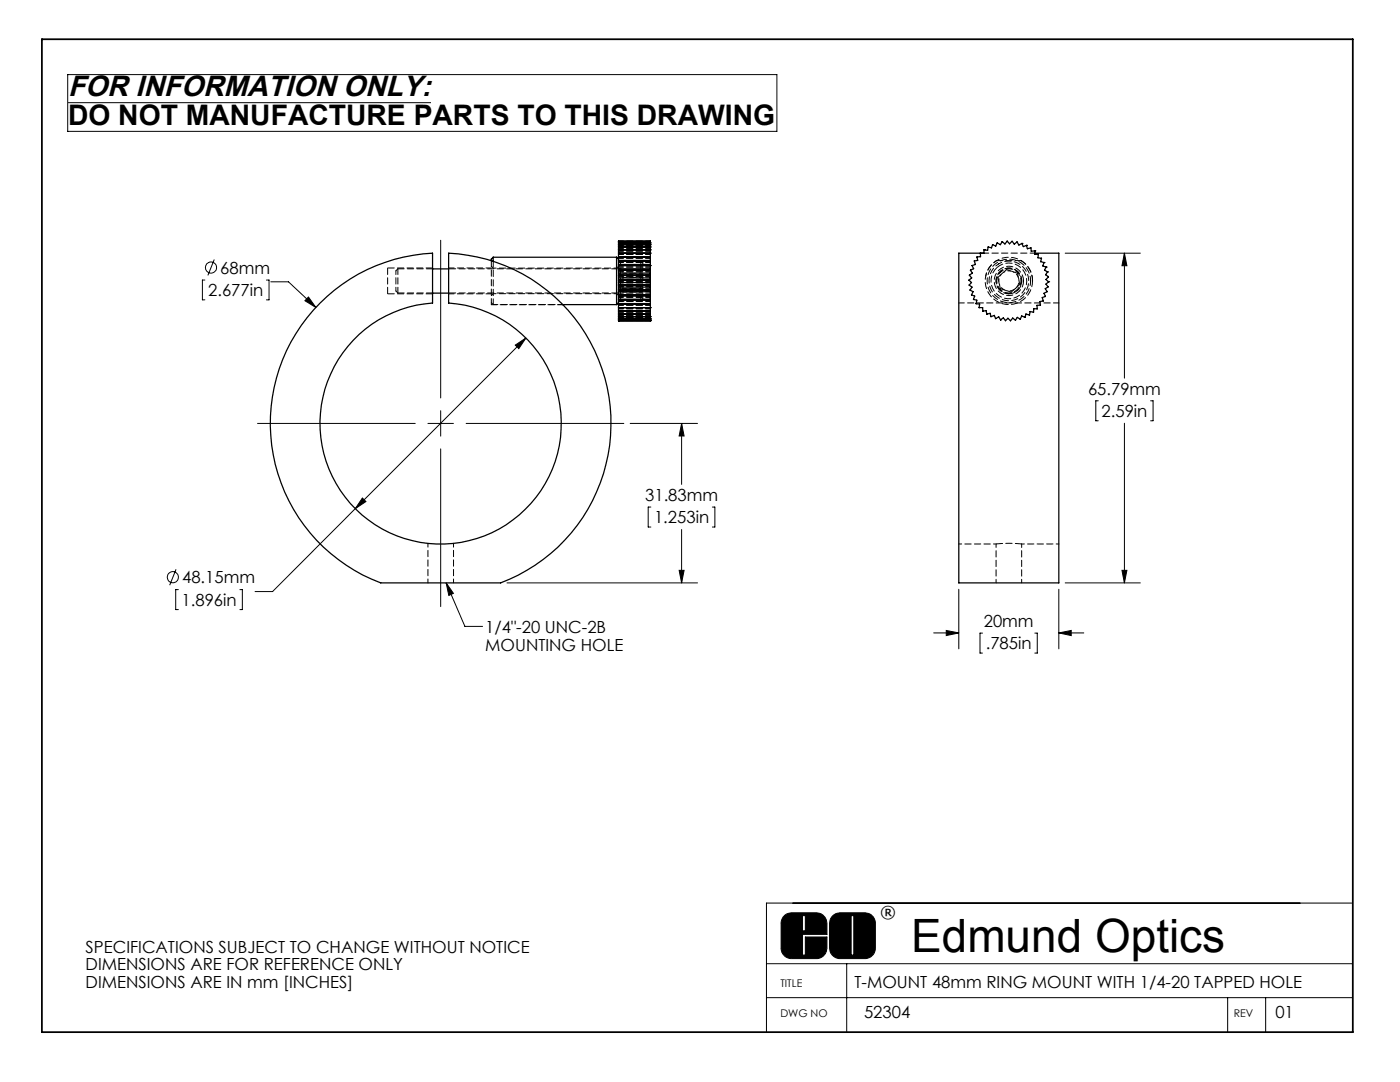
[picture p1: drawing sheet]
<svg xmlns="http://www.w3.org/2000/svg" width="279mm" height="216mm" viewBox="0 0 279 216" stroke-linecap="round" stroke-linejoin="round" font-family="sans-serif">
<g fill="none" stroke="#000" stroke-width=".2">
<path d="M13.5 14.9h141.5v11.3h-141.5zM13.6 20.5h72.4M40.9 55.9h-.5v3.9h.5M42.8 51.8l-1.3 3.2M53.2 55.9h.5v3.9h-.5M54 56.2h3.6l5.4 5.1M61.6 59.3l1.4 2-2.1-1.3zM87.9 47.9v31.5M212.6 50.5h15M224.4 50.5l.5 2.5h-1zM224.4 50.5v25M102.8 68.9l2.2-1.4-1.5 2.1z"/>
<path d="M105 67.5l-50.6 50.5h-3.5M219.2 80h-.5v4h.5M229.6 80h.5v4h-.5M51.4 84.5h31.5M72.3 99.4l.7 .7-2.1 1.4zM85.4 84.5h5.1M87.9 82v5M87.9 89.6v31.4M93 84.5h31.5M125.8 84.5h13.4M136 84.5l.5 2.5h-1zM136 84.5v12.2"/>
<path d="M224.4 84.5v31.8M35.1 113.6l-1.2 3.2M35.6 117.7h-.5v3.9h.5M47.9 117.7h.5v3.9h-.5M89 116.3l1.5 2.1-.9 .4zM89 116.3l3.8 8.7h3.5M101.2 116.3h38M129.9 101.2h-.5v4h.5M135.5 113.8h1l-.5 2.5zM136 105.7v10.6M142.2 101.2h.5v4h-.5M191.3 117.6v11.9"/>
<path d="M211.3 117.6v11.9M212.6 116.3h15M223.9 113.8h1l-.5 2.5zM186.3 126.3h5M188.8 125.8l2.5 .5-2.5 .5zM196.1 126.3h-.5v4h.5M206.5 126.3h.5v4h-.5M211.3 126.3l2.5-.5v1zM211.3 126.3h5M153 192.3h116.9M153 199.1h116.9M156.6 182.7l.5-.4 .9-.2h4.9a2.1 2.1 0 0 1 2.1 2.1v2.2h-4.8v4.2h.5v-3.6h4.3v2.2a2.17 2.17 0 0 1-2.1 2.1h-4.9a2.04 2.04 0 0 1-2.1-2.1v-5a2.14 2.14 0 0 1 .7-1.5z"/>
<path d="M160.2 182.7h.5v3h-.5zM166.1 182.8a2.01 2.01 0 0 1 1.5-.7h5a2.1 2.1 0 0 1 2.1 2.1v5a2.1 2.1 0 0 1-2.1 2.1h-5a2.1 2.1 0 0 1-2-2.1v-5l.1-.8zM169 192.3v13.7M169.9 182.7h.5v7.9h-.5zM245 199.1v6.9M252.6 199.1v6.9M269.9 180.2h-116.9v25.8"/>
<circle cx="42.1" cy="53.4" r="1.11"/>
<circle cx="34.5" cy="115.2" r="1.11"/>
</g>
<path d="M8.4 7.8h261.6v198.2h-261.6z" fill="none" stroke="#000" stroke-width=".35"/>
<path d="M160.2 182.7v3h.5v-3zM156.5 182.8l.6-.5 .7-.2h5.3l.7 .2 .5 .4 .3 .3 .4 .9v2.5h-4.8v4.2h.5v-3.6h4.3v2.5l-.5 1-.5 .5-.8 .3h-5.5l-.6-.2-.6-.5-.6-1.2v-5.4zM169.9 182.7v7.9h.5v-7.9zM166.3 182.7l.5-.4 .7-.2h5.3l.8 .3 .7 .6 .4 1v5.4l-.3 .9-.5 .6-1 .4h-5.5l-.8-.3-.6-.5-.4-1.1v-5.3l.2-.8z" fill-rule="evenodd" fill="#000"/>
<g fill="#000">
<path d="M89 116.3l1.5 2.1-.9 .4z"/>
<path d="M102.8 68.9l.7 .7 1.5-2.1zM72.3 99.4l-1.4 2.1 2.1-1.4zM61.6 59.3l-.7 .7 2.1 1.3zM135.5 113.8h1l-.5 2.5zM136 84.5l.5 2.5h-1zM223.9 113.8h1l-.5 2.5zM224.4 50.5l.5 2.5h-1zM188.8 125.8l2.5 .5-2.5 .5zM211.3 126.3l2.5-.5v1z"/>
</g>
<g fill="none" stroke="#000" stroke-width=".25">
<path d="M86.3 58.5h3.2M86.3 53.7h3.2M98.4 51.3v.8M98.4 51.3l-.4 .4v.3M98.4 51.3h24.6M123 51.3v9.5M123 51.3l.4 .4M123.4 55.9h6.4zM123.4 56.9h6.4zM123.4 54.9h6.4zM123.4 57.9h.1M123.4 53.9h6.4z"/>
<path d="M123.4 58.8h.1M123.4 53h.1M123.4 59.7l6.4 .1zM123.4 52.1h.1M123.4 50.5h.1M123.4 49.8h.1M123.4 49.3h.1M123.4 48.8h.1M123.4 48.5h.1M123.4 48.2h6.4M123.4 53.6h6.4M123.4 56.4h6.4"/>
<path d="M123.4 48.2v15.8M123.4 55.5h6.4M123.4 57.3h6.4M123.4 57.9h6.4M123.4 54.5h6.4M123.4 58.2h6.4M123.4 58.8h6.4M123.4 59.1h6.4M123.4 53h6.4M123.4 52.8h6.4M123.4 59.9h6.4M123.4 52.1h6.4"/>
<path d="M123.4 52h6.4M123.4 51.3h6.4M123.4 51.2h6.4M123.4 50.5h6.4M123.4 49.8h6.4M123.4 49.3h6.4M123.4 48.8h6.4M123.4 48.5h6.4M129.8 57.9h.1M129.8 58.8h.1M129.8 53h.1M129.8 52.1h.1"/>
<path d="M129.8 50.5h.1M129.8 49.8h.1M129.8 49.3h.1M129.8 48.8h.1M129.8 48.5h.1M129.8 48.2v15.8M193.6 57.9h.1M193.6 57.9l.6 .3-.3 .6M193.9 58.8l.6 .3-.2 .7 .6 .1-.1 .7 .7 .1-.1 .7h.7v.7M193.9 58.8h.1M194.5 52.1l.2 .7-.7 .2 .3 .6-.6 .3 .4 .6-.6 .4 .4 .6-.5 .4 .5 .5-.5 .5 .6 .4-.4 .6M194.5 52.1h.1"/>
<path d="M195.7 50.5v.7l-.7 .1 .1 .7-.6 .1M195.7 50.5h.1M195.7 50.5h-4.4v65.8h20v-65.8h-4.8M195.7 50.5l.7 .1M196.1 50.5h.3M196.4 49.8h.1M196.4 49.8v.8M197.2 49.3h.1M197.2 49.3l-.1 .7-.7-.2M199 48.5l-.3 .6-.6-.3-.2 .7-.7-.2M199 48.5h.1M203 48.3l-.6 .4-.4-.5-.5 .4-.5-.5-.4 .6-.6-.5-.4 .6-.6-.3"/>
<path d="M203 48.3h.1M203 48.3l.3 .6 .6-.3M203.9 48.6h.1M203.9 48.6l.3 .6 .7-.2M204.9 49h.1M204.9 49l.1 .6 .7-.1 .1 .6h.7M206.5 50.1h.1M206.5 50.1v.7l.7-.1M207.2 50.8v.6l.7 .1-.2 .7 .7 .2M207.2 50.7v.1M208.4 52.4h.1M208.4 52.4l-.3 .7 .7 .2"/>
<path d="M208.8 53.3h.1M208.8 53.3l-.3 .6 .6 .4M209.1 54.3h.1M209.1 54.3l-.4 .5 .5 .4M209.2 55.2h.1M209.2 55.2l-.5 .6 .6 .4M209.3 56.2h.1M209.3 56.2l-.6 .5 .5 .6-.6 .3 .4 .6-.6 .3 .2 .7-.6 .2 .2 .6-.7 .2 .1 .7M63.9 60.5a33.8 33.8 0 0 1 22.4-10v10a24.1 24.1 0 0 0-18.9 36.5 24.1 24.1 0 0 0 41.1 0 24.1 24.1 0 0 0-19-36.5v-10a34 34 0 0 1 32 28.7 34 34 0 0 1-21.6 37.1h-23.9a34 34 0 0 1-12.1-55.8zM112.3 60.8h10.7M123.4 60.6h6.4zM123.4 61.4h.1"/>
<path d="M123.4 62.1h.1M123.4 62.7h.1M123.4 63.2h.1M123.4 63.6h.1M123.4 63.8h.1M123.4 64h.1M123.4 60.4l-.4 .4M123.4 60.7h6.4M123.4 61.4h6.4M123.4 62.1h6.4M123.4 62.7h6.4M123.4 63.2h6.4"/>
<path d="M123.4 63.6h6.4M123.4 63.8h6.4M123.4 64h6.4M129.8 61.4h.1M129.8 62.1h.1M129.8 62.7h.1M129.8 63.2h.1M129.8 63.6h.1M129.8 63.8h.1M129.8 64h.1M196.1 62.1l.7-.1 .1 .7 .7-.2 .2 .7 .6-.3 .3 .7 .6-.4 .4 .6M196.1 62.1h.1"/>
<path d="M199.7 63.8l.5-.4 .5 .6 .5-.5 .4 .5M199.7 63.8h.1M201.6 64h.1M203.6 63.7h.1M203.6 63.7l-.6-.4-.4 .6-.5-.4-.4 .5M204.5 63.3h.1M204.5 63.3l-.6-.3-.3 .7M207.6 60.9h.1M207.6 60.9h-.7l.1 .7h-.7v.7l-.7-.1-.1 .7-.7-.2-.2 .6"/>
</g>
<g fill="none" stroke="#000" stroke-width=".2" stroke-dasharray="1.3 .6" stroke-dashoffset=".3">
<path d="M123.5 50.5h6.3M123.5 49.9h6.3M123.5 49.5h6.3M123.5 49.1h6.3M123.5 48.8h6.3M123.5 48.7h6.3M123.5 48.1h6.3M123.5 48.6h6.3M123.5 48.3h6.3M123.5 48.5h6.3M123.5 48.9h6.3M123.5 49.2h6.3"/>
<path d="M123.5 49.4h6.3M123.5 49.6h6.3M123.5 50h6.3M123.5 50.1h6.3M123.5 50.7h6.3M123.5 51.4h6.3M123.5 52.2h6.3M123.5 51.5h6.3M123.5 59.4h6.3M123.5 53h6.3M123.5 58.5h6.3M123.5 52.4h6.3"/>
<path d="M123.5 53.9h6.3M123.5 57.6h6.3M123.5 59.1h6.3M123.5 54.8h6.3M123.5 56.7h6.3M123.5 55.7h6.3M123.5 53.3h6.3M123.5 58.2h6.3M123.5 54.2h6.3M123.5 57.2h6.3M123.5 55.2h6.3M123.5 56.2h6.3"/>
<path d="M129.8 48.1h-6.3M129.8 48.3h-6.3M129.8 48.6h-6.3M129.8 48.9h-6.3M129.8 49.4h-6.3M129.8 50.1h-6.3M129.8 50.7h-6.3M129.8 51.5h-6.3M129.8 52.4h-6.3M129.8 59.1h-6.3M129.8 53.3h-6.3M129.8 58.2h-6.3"/>
<path d="M129.8 54.3h-6.3M129.8 57.2h-6.3M129.8 55.2h-6.3M129.8 56.2h-6.3M196.4 50.5h10.1M203.9 56a2.55 2.55 0 0 0-3.7-2.2 2.55 2.55 0 0 0-.4 4.3 2.55 2.55 0 0 0 4-1.5l.1-.6M205.7 56a4.3 4.3 0 0 0-6.3-3.8 4.3 4.3 0 0 0-.6 7.4 4.3 4.3 0 0 0 6.8-2.9l.1-.7M123.5 61.4h6.3M123.5 62h6.3M123.5 62.5h6.3M123.5 62.9h6.3M123.5 63.2h6.3"/>
<path d="M123.5 63.4h6.3M123.5 63.5h6.3M123.5 64h6.3M123.5 63.9h6.3M123.5 63.3h6.3M123.5 63.6h6.3M123.5 63h6.3M123.5 62.6h6.3M123.5 62.8h6.3M123.5 62.2h6.3M123.5 62.3h6.3M123.5 61.6h6.3"/>
<path d="M123.5 60.9h6.3M123.5 60.2h6.3M123.5 60.8h6.3M123.5 60h6.3M129.8 63.9h-6.3M129.8 63.7h-6.3M129.8 63.3h-6.3M129.8 62.8h-6.3M129.8 62.3h-6.3M129.8 61.6h-6.3M129.8 60.9h-6.3M129.8 60h-6.3"/>
</g>
<g fill="none" stroke="#000" stroke-width=".2" stroke-dasharray="1.3 .6">
<path d="M77.4 53.5v5.1M79 58.1l.4 .4M79.4 58.5h7M79.4 53.6l-.4 .4M86.4 53.6h-7M98.1 59l.3-.4M98.4 53.5l-.3-.4M123.1 58.6l.4 .4M123.5 59.6l.4 .4M123.5 53.1l-.4 .4M123.9 52.1l-.4 .4M128.3 52.7v-.6"/>
<path d="M128.3 52.5l-.4-.4M195.7 50.5h.4M202.7 57.6a2.02 2.02 0 0 1-3.3-1 2.02 2.02 0 0 1 2.3-2.5 2.02 2.02 0 0 1 1.3 3.1l-.3 .4M204.3 56a2.93 2.93 0 0 1-4.3 2.7 2.93 2.93 0 0 1-.4-5 2.93 2.93 0 0 1 4.6 1.8l.1 .5M98.1 60.8v-8.8M98.1 60.4l.3 .4M127.9 60v-6.9M127.9 60l.4-.4M198.8 108.5l2.5-.1 2.6 .1"/>
</g>
<path d="M128.3 60v-7.3" fill="none" stroke="#000" stroke-width=".2" stroke-dasharray="1.3 .6" stroke-dashoffset="-.2"/>
<path d="M79 58.1v-4.1M123.9 52.1v7.9M124.3 55.3v2.3M127.9 53.1v-1M127.9 52.1h-4M123.9 60h4M85.4 108.4v7.9M90.5 116.3v-7.9" fill="none" stroke="#000" stroke-width=".2" stroke-dasharray="1.3 .6" stroke-dashoffset=".5"/>
<path d="M79.4 53.6v4.9M98.4 52.1v8.7M128.3 52.1h-4.8M203.8 52h-4.9M206.1 56.1a4.6 4.6 0 0 0-2.3-4.1M206.1 56a4.7 4.7 0 0 1-6.9 4.3 4.7 4.7 0 0 1-.6-8.1 4.7 4.7 0 0 1 7.4 3.1l.1 .7M123.5 60h4.8" fill="none" stroke="#000" stroke-width=".2" stroke-dasharray="1.3 .6" stroke-dashoffset=".1"/>
<path d="M124.3 55.3h4M124.3 57.6h4M124.3 54.5h4M124.3 53.8h4M124.3 56.8h4M124.3 58.3h4M198.9 52a4.5 4.5 0 0 0-2.2 3.1M199.3 52.7a4 4 0 0 1 6 3 4 4 0 0 1-5.5 4 4 4 0 0 1-1.1-6.6l.6-.4M198.8 108.5v7.8M203.9 116.3v-7.8" fill="none" stroke="#000" stroke-width=".2" stroke-dasharray="1.3 .6" stroke-dashoffset=".6"/>
<path d="M124.3 53.8v1.5" fill="none" stroke="#000" stroke-width=".2" stroke-dasharray="1.3 .6" stroke-dashoffset=".8"/>
<path d="M124.3 57.6v.7M199.2 55.3l.4 2.3M199.6 57.6l2.2 .7M200.9 53.8l-1.7 1.5M201.8 58.3l1.7-1.5M203 54.5l-2.1-.7M203.5 56.8l-.5-2.3M98.4 60.8h13.9" fill="none" stroke="#000" stroke-width=".2" stroke-dasharray="1.3 .6" stroke-dashoffset=".4"/>
<path d="M77.4 58.6h9M86.4 53.5h-9M89.6 58.5h33.9M123.5 53.6h-33.9M199 53.4a3.6 3.6 0 0 0 1 6 3.6 3.6 0 0 0 4.9-3.7 3.6 3.6 0 0 0-5.4-2.7l-.5 .4" fill="none" stroke="#000" stroke-width=".2" stroke-dasharray="1.3 .6" stroke-dashoffset="-.1"/>
<path d="M98.4 58.6h24.7M123.1 53.5h-24.7M199.7 54.3a2.41 2.41 0 0 1 4 1.1 2.41 2.41 0 0 1-2.8 3 2.41 2.41 0 0 1-1.5-3.8l.3-.3M191.4 108.5h7.4M203.9 108.5h7.4" fill="none" stroke="#000" stroke-width=".2" stroke-dasharray="1.3 .6" stroke-dashoffset=".7"/>
<path d="M89.6 58.6h8.5M98.1 53.5h-8.5M201.3 58.6a2.58 2.58 0 0 0 2.4-3.7 2.58 2.58 0 0 0-4.4-.4 2.58 2.58 0 0 0 1.5 4.1h.5M98.1 60.8h14.3M191.4 60.4h19.9" fill="none" stroke="#000" stroke-width=".2" stroke-dasharray="1.3 .6" stroke-dashoffset=".2"/>
<text font-size="9.2" x="181.9" y="189.9">Edmund Optics</text>
<text font-size="5.8" x="13.6" y="19.2">FOR INFORMATION ONLY:</text>
<text font-size="5.6" x="13.6" y="24.9">DO NOT MANUFACTURE PARTS TO THIS DRAWING</text>
<g font-size="3.3">
<text x="41.5" y="59.1">2.677in</text>
<text x="44" y="54.6">68mm</text>
<text x="217.1" y="78.7">65.79mm</text>
<text x="219.8" y="83.2">2.59in</text>
<text x="128.8" y="99.9">31.83mm</text>
<text x="130.5" y="104.4">1.253in</text>
<text x="36.3" y="116.4">48.15mm</text>
<text x="36.2" y="120.9">1.896in</text>
<text x="196.3" y="125.1">20mm</text>
<text x="96.8" y="126.4">1/4&quot;-20 UNC-2B</text>
<text x="96.8" y="129.9">MOUNTING HOLE</text>
<text x="196.7" y="129.6">.785in</text>
<text x="175.7" y="183.2">®</text>
<text x="17.1" y="190.1">SPECIFICATIONS SUBJECT TO CHANGE WITHOUT NOTICE</text>
<text x="17.1" y="193.6">DIMENSIONS ARE FOR REFERENCE ONLY</text>
<text x="17.1" y="197.1">DIMENSIONS ARE IN mm [INCHES]</text>
<text x="170.5" y="197.1">T-MOUNT 48mm RING MOUNT WITH 1/4-20 TAPPED HOLE</text>
<text x="172.4" y="203">52304</text>
<text x="254.5" y="203">01</text>
</g>
<g font-size="2.1">
<text x="155.7" y="196.9">TITLE</text>
<text x="155.7" y="202.9">DWG NO</text>
<text x="246.2" y="203">REV</text>
</g>
</svg>
